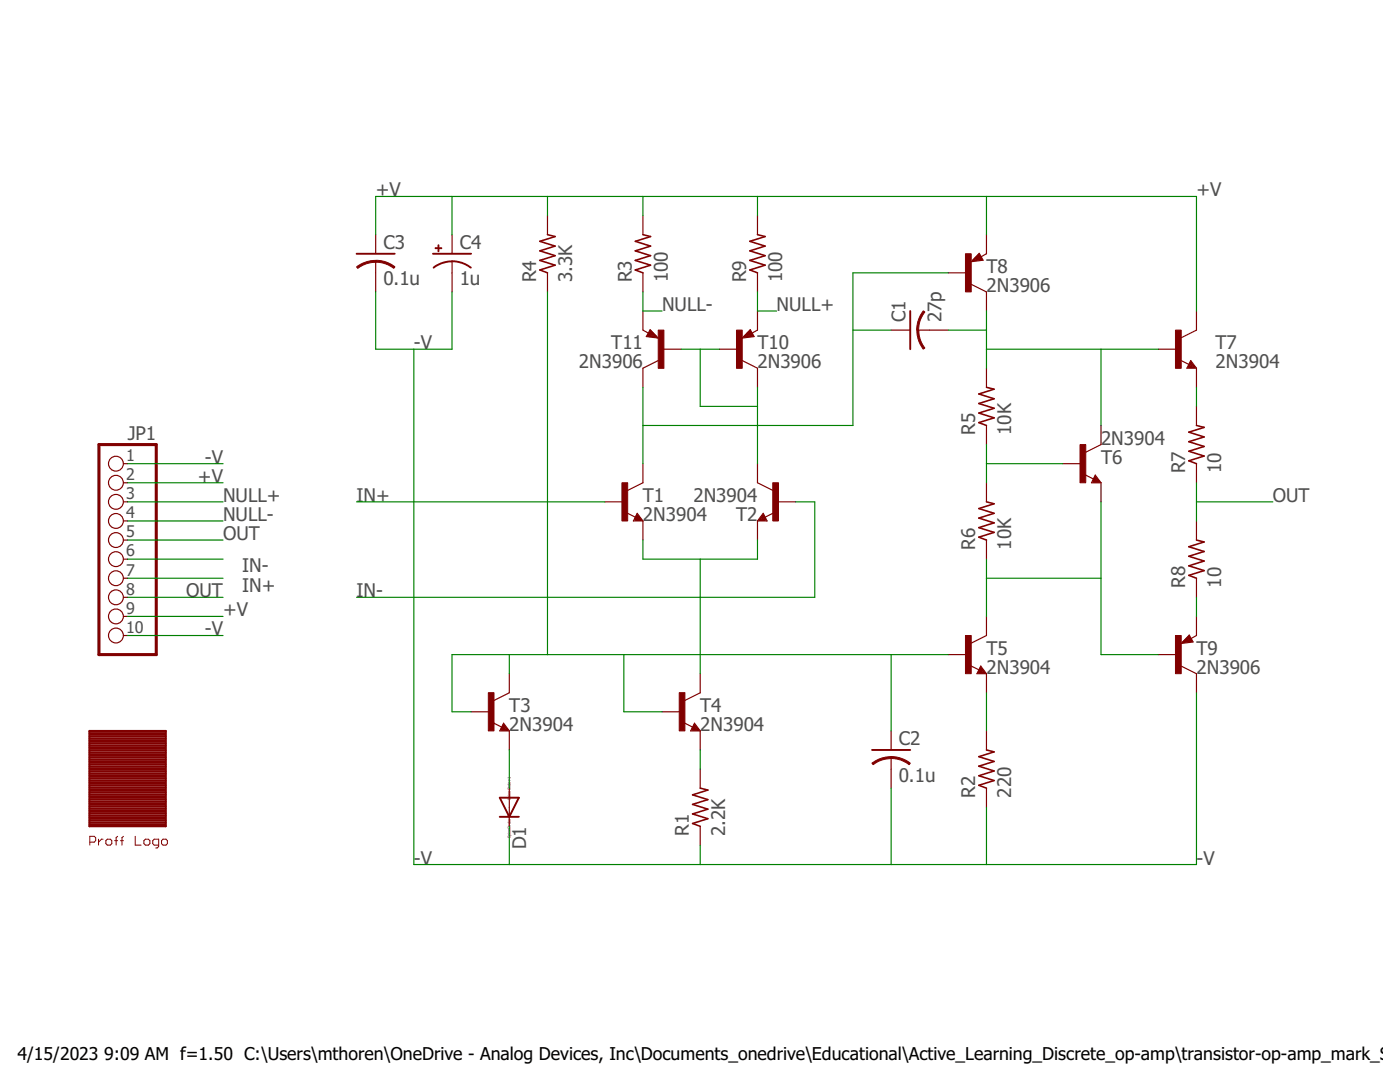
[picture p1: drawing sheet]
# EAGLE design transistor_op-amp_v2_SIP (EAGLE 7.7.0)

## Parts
C1  27p  C-US050-024X044  [C050-024X044]
C2  0.1u  C-US050-024X044  [C050-024X044]
C3  0.1u  C-US050-024X044  [C050-024X044]
C4  1u  CPOL-USE2.5-5  [E2,5-5]
D1  DIODE-D-7.5  [D-7.5]
JP1  PINHD-1X10  [1X10]
R1  2.2K  R-US_0207/7  [0207/7]
R2  220  R-US_0207/7  [0207/7]
R3  100  R-US_0207/7  [0207/7]
R4  3.3K  R-US_0207/7  [0207/7]
R5  10K  R-US_0207/7  [0207/7]
R6  10K  R-US_0207/7  [0207/7]
R7  10  R-US_0207/7  [0207/7]
R8  10  R-US_0207/7  [0207/7]
R9  100  R-US_0207/7  [0207/7]
T1  2N3904  [TO92]
T2  2N3904  [TO92]
T3  2N3904  [TO92]
T4  2N3904  [TO92]
T5  2N3904  [TO92]
T6  2N3904  [TO92]
T7  2N3904  [TO92]
T8  2N3906  [TO92]
T9  2N3906  [TO92]
T10  2N3906  [TO92]
T11  2N3906  [TO92]
U$1  PROFF  [PROFF]

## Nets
+V: C3.1 C4.+ JP1.2 JP1.9 R3.2 R4.2 R9.2 T7.1(C) T8.3(E)
-V: C2.2 C3.2 C4.- D1.C JP1.1 JP1.10 R1.1 R2.1 T9.1(C)
IN+: JP1.6 T1.2(B)
IN-: JP1.7 T2.2(B)
N$1: D1.A T3.3(E)
N$2: C2.1 R4.1 T3.1(C) T3.2(B) T4.2(B) T5.2(B)
N$3: R1.2 T4.3(E)
N$4: R2.2 T5.3(E)
N$6: T1.3(E) T2.3(E) T4.1(C)
N$8: R7.2 T7.3(E)
N$9: R6.1 T5.1(C) T6.3(E) T9.2(B)
N$10: R5.1 R6.2 T6.2(B)
N$11: C1.2 R5.2 T6.1(C) T7.2(B) T8.1(C)
N$13: R8.1 T9.3(E)
N$15: C1.1 T1.1(C) T8.2(B) T11.1(C)
N$40: T2.1(C) T10.1(C) T10.2(B) T11.2(B)
NULL+: JP1.3 R9.1 T10.3(E)
NULL-: JP1.4 R3.1 T11.3(E)
OUT: JP1.5 JP1.8 R7.1 R8.2
